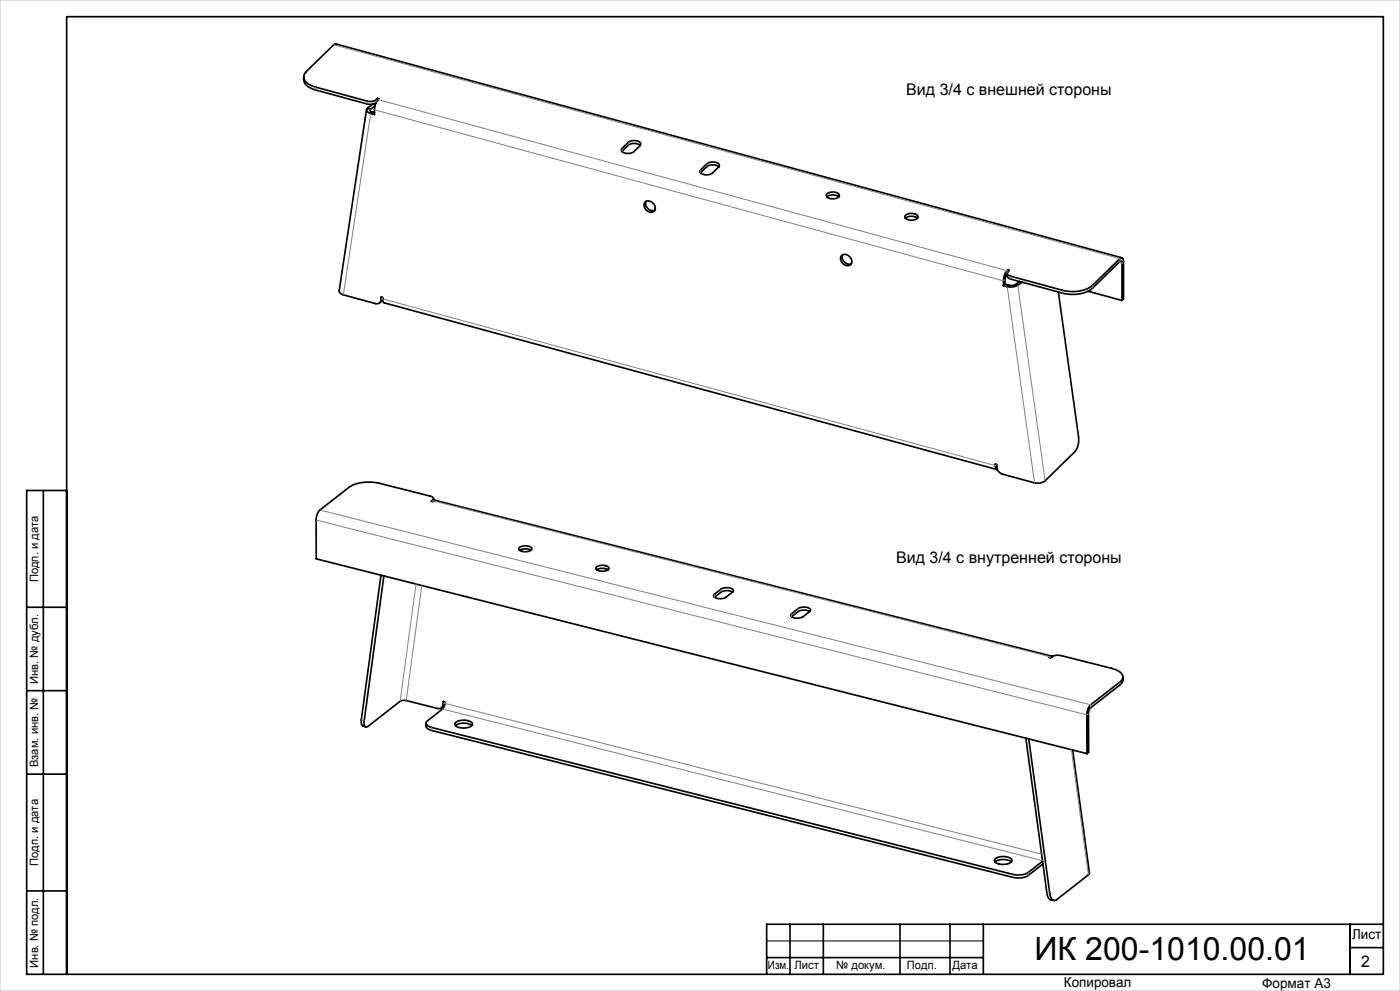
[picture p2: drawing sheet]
<svg xmlns="http://www.w3.org/2000/svg" width="420mm" height="297mm" viewBox="0 0 420 297" stroke-linecap="round" stroke-linejoin="round" font-family="sans-serif">
<path d="M230 282h65" fill="none" stroke="#000" stroke-width=".3"/>
<g fill="none" stroke="#000" stroke-width=".5">
<path d="M91.1 23.1a3.1 3.1 0 0 0 2.5 3.5l16.5 4.6a3.1 3.1 0 0 0 2.8-.5M109.9 32.8l-8.1 54.4 .3 .7 .9 .5 9.6 2.6a1.44 1.44 0 0 0 1.5-.4 1.44 1.44 0 0 0 .2-1.6l.5 .1v.5M110.2 32.4l-.2 .4 .1 .5 1.1 .7M110.2 32.4l.9 .4M111.1 32.8l-.1 .4 .7 .4M111.7 33.6l-.5 .4M111.7 33.6l.6 .2M111.8 31.2l-1.6 1.2M112.5 31.7l-1.4 1.1M113.2 29.5a2.89 2.89 0 0 1-3.1 .8l-15.4-4.2a4.7 4.7 0 0 1-3.6-2.7l.3-1.3 .5-.6 8.2-8.1 .6-.2 235.9 64.1M113.2 29.5l.5 .1a4.5 4.5 0 0 0-1.4 3.3v1.4l-1.1-.3M113.2 29.5v.6"/>
<path d="M186.6 44.5l1.9-1.8a2.92 2.92 0 0 1 3.7 .2l-.2 .7-1.8 1.9a2.92 2.92 0 0 1-3.8-.3zM186.6 45.4h.1M192.1 43.6l-.2-.1a3.2 3.2 0 0 0-3.4 0l-1.9 1.9M210.2 50.9l1.9-1.8a2.92 2.92 0 0 1 3.7 .2l-.2 .7-1.9 1.9a2.92 2.92 0 0 1-3.7-.3zM215.7 50l-.2-.1a3.2 3.2 0 0 0-3.4 0l-1.9 1.9M247.9 58.3a2.65 2.65 0 0 1 3.9 .2 2.38 2.38 0 0 1-3.4 .8l-.6-.7zM248 59a3 3 0 0 1 3.7 0M193.4 60.6a1.96 1.96 0 0 1 2.5 .3 1.96 1.96 0 0 1 .3 2.5 2.06 2.06 0 0 1-2.3-.5 2.06 2.06 0 0 1-.5-2.3zM193.8 60.3a2.13 2.13 0 0 0 2.6 2.7M252.4 76.7a1.96 1.96 0 0 1 2.5 .2 1.96 1.96 0 0 1 .2 2.5 2.06 2.06 0 0 1-2.3-.4 2.06 2.06 0 0 1-.4-2.3zM252.8 76.4a2.13 2.13 0 0 0 2.6 2.7M271.5 64.7a2.65 2.65 0 0 1 3.9 .2 2.38 2.38 0 0 1-3.5 .8l-.3-.3z"/>
<path d="M271.6 65.4a3 3 0 0 1 3.6 0M114.8 89.6l.1 .7 .4 .5 183.8 49.9M114.8 89.6l-.8 1.1M301 85.6l1.2 .3M301.5 85.2v-2l.7-1.3 .1 1.1 .6 .5 15.8 4.3a10.4 10.4 0 0 0 9-1.4l8.3-8a.41 .41 0 0 1 .5-.1 .41 .41 0 0 1 .1 .6v11.1M301.5 85.2l-.5 .4M301.5 85.2l1.1 .3M302.3 80.9l.5 .1-.4 .4a.87 .87 0 0 0-.1 1 .87 .87 0 0 0 .9 .4l15.5 4.2a10.4 10.4 0 0 0 9-1.4l8.3-8.1 .6-.2 .4 .5 .1 .6v11.2l-.5 .4M302.3 80.9a4.5 4.5 0 0 0-1.3 3.3v1.4M302.3 80.9v.5M302.6 85.5l-.4 .4M304.5 85.4l-.8 .2-1.1-.1"/>
<path d="M304.5 85.4l.8 .1M305.3 85.5a4.4 4.4 0 0 1-3.1 .4M305.9 84.4l-1.4 1M306.7 84.6l-1.4 .9M317.5 87.5l6.1 43.5a5.9 5.9 0 0 1-1.2 4.4l-8.9 8.7a3.8 3.8 0 0 1-3.1 .6l-9.6-2.6a2.54 2.54 0 0 1-1.8-2.9l-.4-.1v.8l.2 .6 .4 .2M326.4 87.3l10.2 2.7M13 147v145M20 147h-12v145h407v-287h-395v287M130.1 149.5v.6M130.1 150.1l-.3 .2-.4-.1 .4-.3a.73 .73 0 0 0 .1-.9 .73 .73 0 0 0-.8-.3l-15.2-3.8a12.1 12.1 0 0 0-9.1 1.1l-8.8 6.9a4.2 4.2 0 0 0-1.2 3l.1 11.6 231.2 58.4M130.1 150.1l.5-.1 185 46.7M114.3 172.4l-5.9 43.3 .2 1.6 1.1 .5"/>
<path d="M115.2 172.6l-6 44.4a.72 .72 0 0 0 .5 .8 .72 .72 0 0 0 .8-.2l10-7.6h1.4l9.4 2.3a1.49 1.49 0 0 0 1.5-.5 1.49 1.49 0 0 0 .2-1.6l.4 .1v.5l-.5 1.6-4.6 3.6a1.03 1.03 0 0 0-.4 1.2 1.03 1.03 0 0 0 1.1 .7l174.9 44.2a6.1 6.1 0 0 0 4.5-.6l4.4-3.4M155.7 164.2a2.88 2.88 0 0 1 3.9 .3 2.67 2.67 0 0 1-4 0zM159.3 164.9l-.7-.3-1.3-.1-1.4 .4M178.8 170a2.88 2.88 0 0 1 3.9 .3 2.67 2.67 0 0 1-4 0zM182.5 170.7l-.8-.3-1.3-.1-1.4 .5M214.3 178.1a4.7 4.7 0 0 1 3.8-2 1.68 1.68 0 0 1 1.9 1l-.2 .3a4.7 4.7 0 0 1-3.7 2 1.68 1.68 0 0 1-2-1zM219.8 177.4l-1.7-.4a4.7 4.7 0 0 0-3.8 2M8 182h12M237.5 183.9a4.7 4.7 0 0 1 3.7-2 1.68 1.68 0 0 1 2 1.1l-.3 .3a4.7 4.7 0 0 1-3.7 2 1.68 1.68 0 0 1-2-1.1zM242.9 183.3l-1.7-.5a4.7 4.7 0 0 0-3.7 2M315.8 196.7h-.5l-.5 .3 .4 .1a3.3 3.3 0 0 1 3.2-.6l15.1 3.8a4.3 4.3 0 0 1 3.4 2.4l-.4 1.1-.5 .6-8.8 6.8a4.2 4.2 0 0 0-1.2 3l.1 11.7M8 207h12"/>
<path d="M127.8 216.7l.1 1.3 .6 .5 1 .4 174.4 44.1a6.1 6.1 0 0 0 4.6-.6l4.4-3.5M133.4 211.1l-.9 1M136.5 216.7a4.1 4.1 0 0 1 5.2 .1 1.24 1.24 0 0 1-1.3 1.2l-1.5 .2a2.52 2.52 0 0 1-2.5-1.2zM141.6 217.5a4.4 4.4 0 0 0-5 0M336.9 202.9a2.23 2.23 0 0 1-.9 2.4l-8.8 6.8-.4 .5-.3 1.2 .1 11.7-.5 .4M8 232h12M307.7 221.2l6.4 46.6 .5 1.4a1.64 1.64 0 0 0 1.6 .7M308.6 221.5l6.6 47.4a1.11 1.11 0 0 0 1.8 .7l9.5-7.4 .3-.5-5-36.9M298.5 257.4a4.4 4.4 0 0 1 5 .1l.1 .4a2.88 2.88 0 0 1-3.2 1.1 1.86 1.86 0 0 1-2.1-1.3zM303.4 258.3a4.5 4.5 0 0 0-4.9 0M8 267h12M237 277v15"/>
<path d="M247 277v15M270 277v15M285 277v15M295 277v15M405 277v15M415 277h-185v15M230 287h65M405 284h10"/>
</g>
<path d="M0 0h420v297h-420z" fill="none" stroke="#c0c0c0" stroke-width=".3"/>
<g fill="none" stroke="#808080" stroke-width=".3">
<path d="M100.1 13.4l235.9 64.1v.9M94.7 26.1v.9M110.1 30.3v.9M111.1 32.8l-.1 .4M111.2 34l-8.2 54.4M112.3 32.9l188.7 51.3 .5-.5M112.8 29.9v.8M113.4 29.8l188.7 51.3v.9M186.6 44.5v.8M188.5 42.7v.8M210.2 50.9v.9M212.1 49.1v.8"/>
<path d="M337.1 78.4l-.5 .5-.9-.2M114.8 89.6l183.8 49.9 .3-.3M114.8 89.3l-.5 .4M302.2 85.9l8.2 58.8M303.2 82.8v.8M305.3 85.5l8.2 58.6M318.7 87v.8M327.7 85.6v.8M94.8 155.9l231.2 58.3 .5-.4M96 152.9l231.2 58.3v.9M129.8 149.9v.4M130.1 150.1l184.9 46.7v.3"/>
<path d="M124.8 175l-4.8 35.2M126.5 175.5l-4.6 34.5M214.3 178.1v.9M216.3 176.6v.8M237.5 183.9v.9M239.4 182.4l.1 .9M108.4 215.7l.9 .3M129.5 218v.9M132.8 212.5l179.9 45.4M133.4 210.6l-.4 .4M133.4 210.8l179.1 45.2M336 204.4v.9"/>
<path d="M321.4 224.7l5.1 37.5M303.9 262.1v.9M308.4 261.5l.1 .9M314.1 267.8h.8"/>
</g>
<text font-size="9.6" x="310.4" y="287.8">ИК 200-1010.00.01</text>
<g font-size="4.8">
<text x="271.9" y="28.4">Вид 3/4 с внешней стороны</text>
<text x="268.8" y="168.6">Вид 3/4 с внутренней стороны</text>
<text x="408.3" y="289.7">2</text>
</g>
<g font-size="4.1">
<text x="405.6" y="281.5">Лист</text>
<text x="319.2" y="295.9">Копировал</text>
<text x="378.7" y="296">Формат А3</text>
</g>
<g font-size="3.4">
<text x="11.4" y="174.5" transform="rotate(-90 11.4 174.5)">Подп. и дата</text>
<text x="11.4" y="205" transform="rotate(-90 11.4 205)">Инв. № дубл.</text>
<text x="11.4" y="229.9" transform="rotate(-90 11.4 229.9)">Взам. инв. №</text>
<text x="11.4" y="259.5" transform="rotate(-90 11.4 259.5)">Подп. и дата</text>
<text x="11.4" y="290" transform="rotate(-90 11.4 290)">Инв. № подл.</text>
<text x="230.4" y="290.4">Изм.</text>
<text x="238.3" y="290.4">Лист</text>
<text x="250.9" y="290.4">№ докум.</text>
<text x="272.1" y="290.4">Подп.</text>
<text x="285.7" y="290.5">Дата</text>
</g>
</svg>
